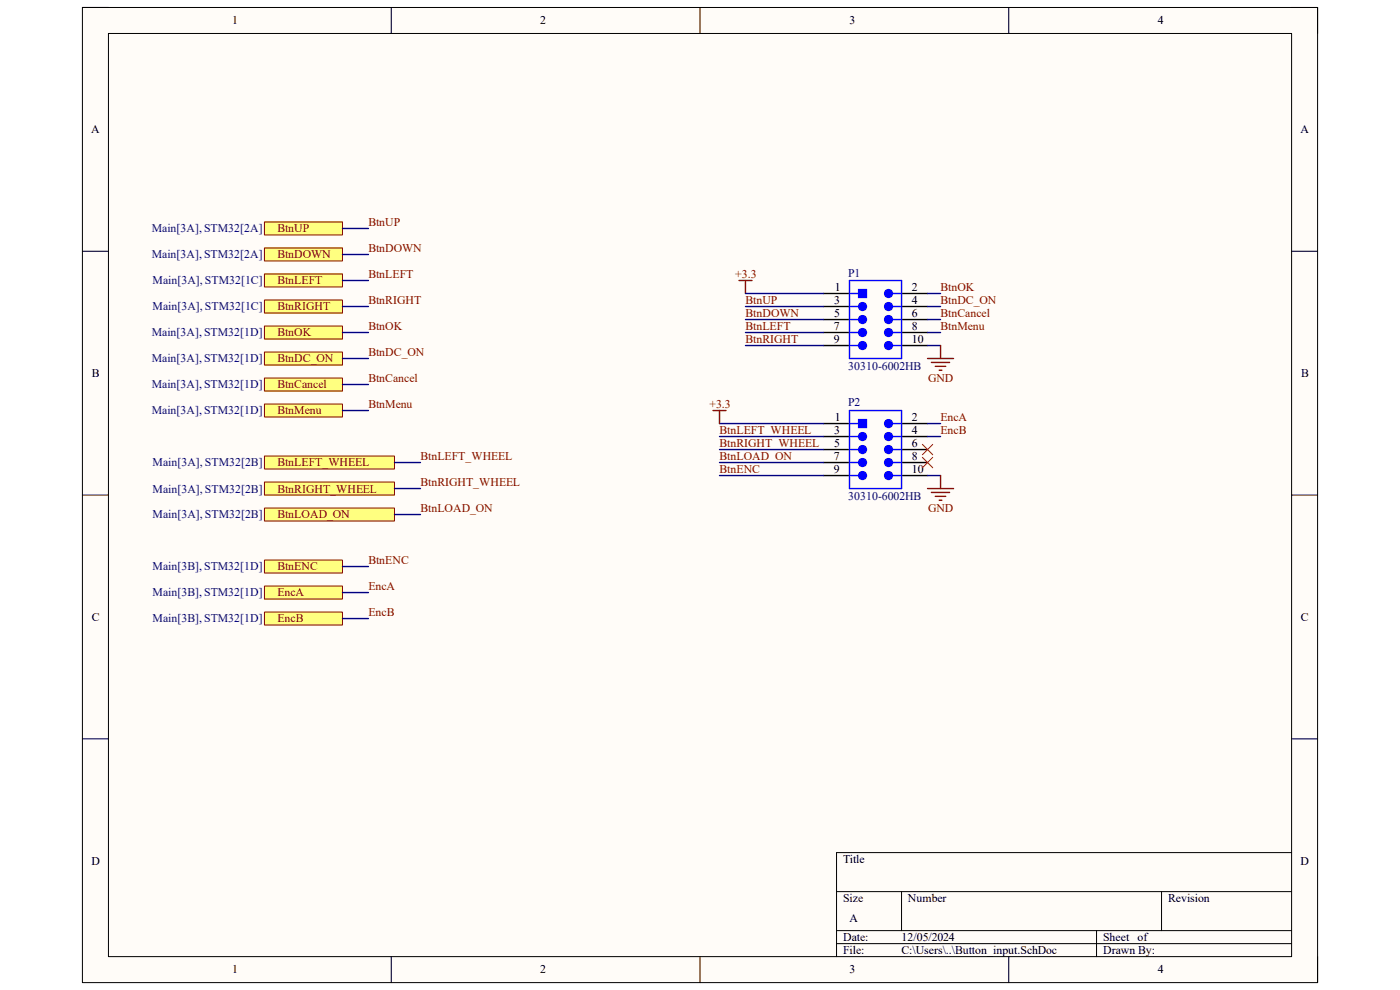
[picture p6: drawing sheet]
<svg xmlns="http://www.w3.org/2000/svg" width="297mm" height="210mm" viewBox="0 0 297 210" stroke-linecap="round" stroke-linejoin="round" font-family="sans-serif">
<path d="M17.5 1.6h262v206.8h-262z" fill-rule="evenodd" fill="#fffcf8"/>
<path d="M17.5 1.6h262v206.8h-262z" fill="none" stroke="#000" stroke-width=".21"/>
<path d="M23 7.1h251v195.8h-251z" fill-rule="evenodd" fill="#fffcf8"/>
<g fill="none" stroke="#000" stroke-width=".21">
<path d="M17.5 1.6h5.5M23 7.1h251v195.8h-251zM83 1.6v5.5M148.5 1.6v5.5M214 1.6v5.5M274 1.6h5.5v5.5M17.5 53.3h5.5M274 53.3h5.5M17.5 105h5.5M274 105h5.5M17.5 156.7h5.5M274 156.7h5.5"/>
<path d="M177.5 189.1h96.5M177.5 197.4h96.5M191.3 189.1v8.3M232.6 197.4v5.5M246.4 189.1v8.3M274 180.9h-96.5v22M83 202.9v5.5M148.5 202.9v5.5M177.5 200.2h96.5M214 202.9v5.5M279.5 202.9v5.5"/>
</g>
<path d="M174.7 62.3h5.5M174.7 65h5.5M174.7 67.8h5.5M174.7 70.5h5.5M174.7 73.3h5.5M191.3 62.3h5.5M191.3 65h5.5M191.3 67.8h5.5M191.3 70.5h5.5M191.3 73.3h5.5" fill="none" stroke="#000" stroke-width=".3"/>
<path d="M180.2 65h2" fill="none" stroke="#00f" stroke-width=".3"/>
<circle cx="183" cy="65" r=".83" fill="#00f"/>
<g fill="none" stroke="#00f" stroke-width=".3">
<path d="M189.3 65h2"/>
<circle cx="183" cy="65" r=".83"/>
</g>
<circle cx="188.5" cy="65" r=".83" fill="#00f"/>
<g fill="none" stroke="#00f" stroke-width=".3">
<path d="M180.2 62.3h2M189.3 62.3h2"/>
<circle cx="188.5" cy="65" r=".83"/>
</g>
<circle cx="188.5" cy="62.3" r=".83" fill="#00f"/>
<g fill="none" stroke="#00f" stroke-width=".3">
<path d="M180.2 59.5h11.1v16.6h-11.1zM180.2 70.5h2"/>
<circle cx="188.5" cy="62.3" r=".83"/>
</g>
<circle cx="183" cy="70.5" r=".83" fill="#00f"/>
<g fill="none" stroke="#00f" stroke-width=".3">
<path d="M189.3 70.5h2"/>
<circle cx="183" cy="70.5" r=".83"/>
</g>
<circle cx="188.5" cy="70.5" r=".83" fill="#00f"/>
<g fill="none" stroke="#00f" stroke-width=".3">
<path d="M180.2 67.8h2"/>
<circle cx="188.5" cy="70.5" r=".83"/>
</g>
<circle cx="183" cy="67.8" r=".83" fill="#00f"/>
<g fill="none" stroke="#00f" stroke-width=".3">
<path d="M189.3 67.8h2"/>
<circle cx="183" cy="67.8" r=".83"/>
</g>
<circle cx="188.5" cy="67.8" r=".83" fill="#00f"/>
<g fill="none" stroke="#00f" stroke-width=".3">
<path d="M180.2 73.3h2"/>
<circle cx="188.5" cy="67.8" r=".83"/>
</g>
<circle cx="183" cy="73.3" r=".83" fill="#00f"/>
<g fill="none" stroke="#00f" stroke-width=".3">
<path d="M189.3 73.3h2"/>
<circle cx="183" cy="73.3" r=".83"/>
</g>
<circle cx="188.5" cy="73.3" r=".83" fill="#00f"/>
<circle cx="188.5" cy="73.3" r=".83" fill="none" stroke="#00f" stroke-width=".3"/>
<path d="M182.2 61.4h1.6v1.7h-1.6z" fill-rule="evenodd" fill="#00f"/>
<path d="M182.2 61.4h1.6v1.7h-1.6zM180.2 92.6h2" fill="none" stroke="#00f" stroke-width=".3"/>
<path d="M174.7 89.9h5.5M174.7 92.6h5.5M174.7 95.4h5.5M174.7 98.1h5.5M191.3 89.9h5.5M191.3 92.6h5.5M191.3 95.4h5.5M191.3 98.1h5.5M174.7 100.9h5.5M191.3 100.9h5.5" fill="none" stroke="#000" stroke-width=".3"/>
<circle cx="183" cy="92.6" r=".83" fill="#00f"/>
<g fill="none" stroke="#00f" stroke-width=".3">
<path d="M189.3 92.6h2"/>
<circle cx="183" cy="92.6" r=".83"/>
</g>
<circle cx="188.5" cy="92.6" r=".83" fill="#00f"/>
<g fill="none" stroke="#00f" stroke-width=".3">
<path d="M180.2 89.9h2M189.3 89.9h2"/>
<circle cx="188.5" cy="92.6" r=".83"/>
</g>
<circle cx="188.5" cy="89.9" r=".83" fill="#00f"/>
<g fill="none" stroke="#00f" stroke-width=".3">
<path d="M180.2 87.1h11.1v16.5h-11.1zM180.2 98.1h2"/>
<circle cx="188.5" cy="89.9" r=".83"/>
</g>
<circle cx="183" cy="98.1" r=".83" fill="#00f"/>
<g fill="none" stroke="#00f" stroke-width=".3">
<path d="M189.3 98.1h2"/>
<circle cx="183" cy="98.1" r=".83"/>
</g>
<circle cx="188.5" cy="98.1" r=".83" fill="#00f"/>
<g fill="none" stroke="#00f" stroke-width=".3">
<path d="M180.2 95.4h2"/>
<circle cx="188.5" cy="98.1" r=".83"/>
</g>
<circle cx="183" cy="95.4" r=".83" fill="#00f"/>
<g fill="none" stroke="#00f" stroke-width=".3">
<path d="M189.3 95.4h2"/>
<circle cx="183" cy="95.4" r=".83"/>
</g>
<circle cx="188.5" cy="95.4" r=".83" fill="#00f"/>
<g fill="none" stroke="#00f" stroke-width=".3">
<path d="M180.2 100.9h2"/>
<circle cx="188.5" cy="95.4" r=".83"/>
</g>
<circle cx="183" cy="100.9" r=".83" fill="#00f"/>
<g fill="none" stroke="#00f" stroke-width=".3">
<path d="M189.3 100.9h2"/>
<circle cx="183" cy="100.9" r=".83"/>
</g>
<circle cx="188.5" cy="100.9" r=".83" fill="#00f"/>
<circle cx="188.5" cy="100.9" r=".83" fill="none" stroke="#00f" stroke-width=".3"/>
<path d="M182.2 89h1.6v1.7h-1.6z" fill-rule="evenodd" fill="#00f"/>
<path d="M182.2 89h1.6v1.7h-1.6z" fill="none" stroke="#00f" stroke-width=".3"/>
<path d="M56.1 47.1h16.5v2.8h-16.5z" fill-rule="evenodd" fill="#ffff80"/>
<path d="M56.1 47.1h16.5v2.8h-16.5z" fill="none" stroke="#800000" stroke-width=".21"/>
<path d="M56.1 52.6h16.5v2.8h-16.5z" fill-rule="evenodd" fill="#ffff80"/>
<path d="M56.1 52.6h16.5v2.8h-16.5z" fill="none" stroke="#800000" stroke-width=".21"/>
<path d="M56.1 58.1h16.5v2.8h-16.5z" fill-rule="evenodd" fill="#ffff80"/>
<path d="M56.1 58.1h16.5v2.8h-16.5z" fill="none" stroke="#800000" stroke-width=".21"/>
<path d="M56.1 63.6h16.5v2.8h-16.5z" fill-rule="evenodd" fill="#ffff80"/>
<path d="M56.1 63.6h16.5v2.8h-16.5z" fill="none" stroke="#800000" stroke-width=".21"/>
<path d="M56.1 69.2h16.5v2.7h-16.5z" fill-rule="evenodd" fill="#ffff80"/>
<path d="M56.1 69.2h16.5v2.7h-16.5z" fill="none" stroke="#800000" stroke-width=".21"/>
<path d="M56.1 74.7h16.5v2.7h-16.5z" fill-rule="evenodd" fill="#ffff80"/>
<path d="M56.1 74.7h16.5v2.7h-16.5z" fill="none" stroke="#800000" stroke-width=".21"/>
<path d="M56.1 96.7h27.6v2.8h-27.6z" fill-rule="evenodd" fill="#ffff80"/>
<path d="M56.1 96.7h27.6v2.8h-27.6z" fill="none" stroke="#800000" stroke-width=".21"/>
<path d="M56.1 102.3h27.6v2.7h-27.6z" fill-rule="evenodd" fill="#ffff80"/>
<path d="M56.1 102.3h27.6v2.7h-27.6z" fill="none" stroke="#800000" stroke-width=".21"/>
<path d="M56.1 107.8h27.6v2.7h-27.6z" fill-rule="evenodd" fill="#ffff80"/>
<path d="M56.1 107.8h27.6v2.7h-27.6z" fill="none" stroke="#800000" stroke-width=".21"/>
<path d="M56.1 118.8h16.5v2.8h-16.5z" fill-rule="evenodd" fill="#ffff80"/>
<path d="M56.1 118.8h16.5v2.8h-16.5z" fill="none" stroke="#800000" stroke-width=".21"/>
<path d="M56.1 124.3h16.5v2.8h-16.5z" fill-rule="evenodd" fill="#ffff80"/>
<path d="M56.1 124.3h16.5v2.8h-16.5z" fill="none" stroke="#800000" stroke-width=".21"/>
<path d="M56.1 129.8h16.5v2.8h-16.5z" fill-rule="evenodd" fill="#ffff80"/>
<path d="M56.1 129.8h16.5v2.8h-16.5z" fill="none" stroke="#800000" stroke-width=".21"/>
<g fill="none" stroke="#000080" stroke-width=".3">
<path d="M72.6 48.5h5.6M72.6 54h5.6M72.6 59.5h5.6M72.6 65h5.6M72.6 70.5h5.6M72.6 76.1h5.6M158.2 65h16.5M158.2 70.5h16.5M158.2 73.3h16.5M158.2 67.8h16.5M196.8 65h2.7M196.8 70.5h2.7"/>
<path d="M196.8 73.3h2.7M196.8 67.8h2.7M196.8 62.3h2.7M83.7 98.1h5.5M152.6 98.1h22.1M152.6 89.9h22.1M152.6 92.6h22.1M152.6 95.4h22.1M196.8 89.9h2.7M196.8 92.6h2.7M83.7 103.6h5.5M83.7 109.2h5.5"/>
<path d="M152.6 100.9h22.1M196.8 100.9h2.7M72.6 120.2h5.6M72.6 125.7h5.6M72.6 131.2h5.6"/>
</g>
<path d="M195.7 94.3l2.2 2.2M195.7 97l2.2 2.2M197.9 94.3l-2.2 2.2M197.9 97l-2.2 2.2" fill="none" stroke="#f00" stroke-width=".21"/>
<path d="M56.1 80.2h16.5v2.7h-16.5z" fill-rule="evenodd" fill="#ffff80"/>
<path d="M56.1 80.2h16.5v2.7h-16.5z" fill="none" stroke="#800000" stroke-width=".21"/>
<path d="M56.1 85.7h16.5v2.8h-16.5z" fill-rule="evenodd" fill="#ffff80"/>
<path d="M56.1 85.7h16.5v2.8h-16.5z" fill="none" stroke="#800000" stroke-width=".21"/>
<path d="M158.2 62.3h16.5M72.6 81.6h5.6M72.6 87.1h5.6" fill="none" stroke="#000080" stroke-width=".3"/>
<g fill="none" stroke="#800000" stroke-width=".3">
<path d="M156.8 59.5h2.7M158.2 59.5v2.8M196.8 76.1h5.5M197.6 76.9h3.9M198.4 77.7h2.2M199.3 78.5h.5M199.5 73.3v2.8M151.3 87.1h2.7M152.6 87.1v2.7M196.8 103.6h5.5M197.6 104.5h3.9M198.4 105.3h2.2"/>
<path d="M199.3 106.1h.5M199.5 100.9v2.7"/>
</g>
<g font-size="2.5">
<text x="49.3" y="5.2">1</text>
<text x="114.6" y="5.2">2</text>
<text x="180.2" y="5.2">3</text>
<text x="245.6" y="5.2">4</text>
<text x="19.3" y="28.3">A</text>
<text x="275.9" y="28.3">A</text>
<text x="177" y="64.5">3</text>
<text x="177.1" y="61.7">1</text>
<text x="193.5" y="61.7">2</text>
<text x="193.5" y="64.5">4</text>
<text x="176.9" y="70">7</text>
<text x="177" y="67.2">5</text>
<text x="193.5" y="67.2">6</text>
<text x="193.5" y="70">8</text>
<text x="176.9" y="72.7">9</text>
<text x="193.5" y="72.7">10</text>
<text x="19.5" y="80">B</text>
<text x="276" y="80">B</text>
<text x="177.1" y="89.3">1</text>
<text x="193.5" y="89.3">2</text>
<text x="177" y="94.8">5</text>
<text x="177" y="92">3</text>
<text x="193.5" y="92">4</text>
<text x="193.5" y="94.8">6</text>
<text x="176.9" y="97.6">7</text>
<text x="176.9" y="100.3">9</text>
<text x="193.5" y="97.6">8</text>
<text x="193.5" y="100.3">10</text>
<text x="19.5" y="131.7">C</text>
<text x="276" y="131.7">C</text>
<text x="19.4" y="183.4">D</text>
<text x="178.9" y="183">Title</text>
<text x="275.9" y="183.4">D</text>
<text x="178.9" y="191.3">Size</text>
<text x="192.6" y="191.3">Number</text>
<text x="247.8" y="191.3">Revision</text>
<text x="180.2" y="195.5">A</text>
<text x="178.9" y="199.6">Date:</text>
<text x="178.9" y="202.4">File:</text>
<text x="191.3" y="199.6">12/05/2024</text>
<text x="191.3" y="202.4">C:\Users\..\Button_input.SchDoc</text>
<text x="234" y="202.4">Drawn By:</text>
<text x="234" y="199.6">Sheet</text>
<text x="241.4" y="199.6">of</text>
<text x="49.3" y="206.5">1</text>
<text x="114.6" y="206.5">2</text>
<text x="180.2" y="206.5">3</text>
<text x="245.6" y="206.5">4</text>
</g>
<g font-size="2.5" fill="#800000">
<text x="78.1" y="47.9">BtnUP</text>
<text x="58.8" y="49.3">BtnUP</text>
<text x="78.1" y="53.4">BtnDOWN</text>
<text x="58.8" y="54.8">BtnDOWN</text>
<text x="78.1" y="58.9">BtnLEFT</text>
<text x="156" y="58.9">+3.3</text>
<text x="58.8" y="60.3">BtnLEFT</text>
<text x="58.8" y="65.8">BtnRIGHT</text>
<text x="78.1" y="64.5">BtnRIGHT</text>
<text x="158.2" y="64.5">BtnUP</text>
<text x="199.5" y="61.7">BtnOK</text>
<text x="199.5" y="64.5">BtnDC_ON</text>
<text x="58.8" y="71.4">BtnOK</text>
<text x="78.1" y="70">BtnOK</text>
<text x="158.2" y="67.2">BtnDOWN</text>
<text x="158.2" y="70">BtnLEFT</text>
<text x="199.5" y="67.2">BtnCancel</text>
<text x="199.5" y="70">BtnMenu</text>
<text x="58.8" y="76.9">BtnDC_ON</text>
<text x="78.1" y="75.5">BtnDC_ON</text>
<text x="158.2" y="72.7">BtnRIGHT</text>
<text x="58.8" y="82.4">BtnCancel</text>
<text x="78.1" y="81">BtnCancel</text>
<text x="196.9" y="81">GND</text>
<text x="58.8" y="87.9">BtnMenu</text>
<text x="78.1" y="86.5">BtnMenu</text>
<text x="150.5" y="86.5">+3.3</text>
<text x="199.5" y="89.3">EncA</text>
<text x="152.7" y="92">BtnLEFT_WHEEL</text>
<text x="152.7" y="94.8">BtnRIGHT_WHEEL</text>
<text x="199.5" y="92">EncB</text>
<text x="58.8" y="98.9">BtnLEFT_WHEEL</text>
<text x="89.2" y="97.6">BtnLEFT_WHEEL</text>
<text x="152.7" y="97.6">BtnLOAD_ON</text>
<text x="152.7" y="100.3">BtnENC</text>
<text x="58.8" y="104.5">BtnRIGHT_WHEEL</text>
<text x="89.2" y="103.1">BtnRIGHT_WHEEL</text>
<text x="58.8" y="110">BtnLOAD_ON</text>
<text x="89.2" y="108.6">BtnLOAD_ON</text>
<text x="196.9" y="108.6">GND</text>
<text x="78.1" y="119.6">BtnENC</text>
<text x="58.8" y="121">BtnENC</text>
<text x="78.1" y="125.1">EncA</text>
<text x="58.8" y="126.5">EncA</text>
<text x="78.1" y="130.7">EncB</text>
<text x="58.8" y="132">EncB</text>
</g>
<g font-size="2.5" fill="#000080">
<text x="32.2" y="49.3">Main[3A], STM32[2A]</text>
<text x="32.2" y="54.8">Main[3A], STM32[2A]</text>
<text x="180" y="58.7">P1</text>
<text x="32.4" y="60.3">Main[3A], STM32[1C]</text>
<text x="32.4" y="65.8">Main[3A], STM32[1C]</text>
<text x="32.2" y="71.4">Main[3A], STM32[1D]</text>
<text x="32.2" y="76.9">Main[3A], STM32[1D]</text>
<text x="32.2" y="82.4">Main[3A], STM32[1D]</text>
<text x="180" y="78.5">30310-6002HB</text>
<text x="32.2" y="87.9">Main[3A], STM32[1D]</text>
<text x="180" y="86.2">P2</text>
<text x="32.4" y="98.9">Main[3A], STM32[2B]</text>
<text x="32.4" y="104.5">Main[3A], STM32[2B]</text>
<text x="180" y="106.1">30310-6002HB</text>
<text x="32.4" y="110">Main[3A], STM32[2B]</text>
<text x="32.4" y="121">Main[3B], STM32[1D]</text>
<text x="32.4" y="126.5">Main[3B], STM32[1D]</text>
<text x="32.4" y="132">Main[3B], STM32[1D]</text>
</g>
</svg>
